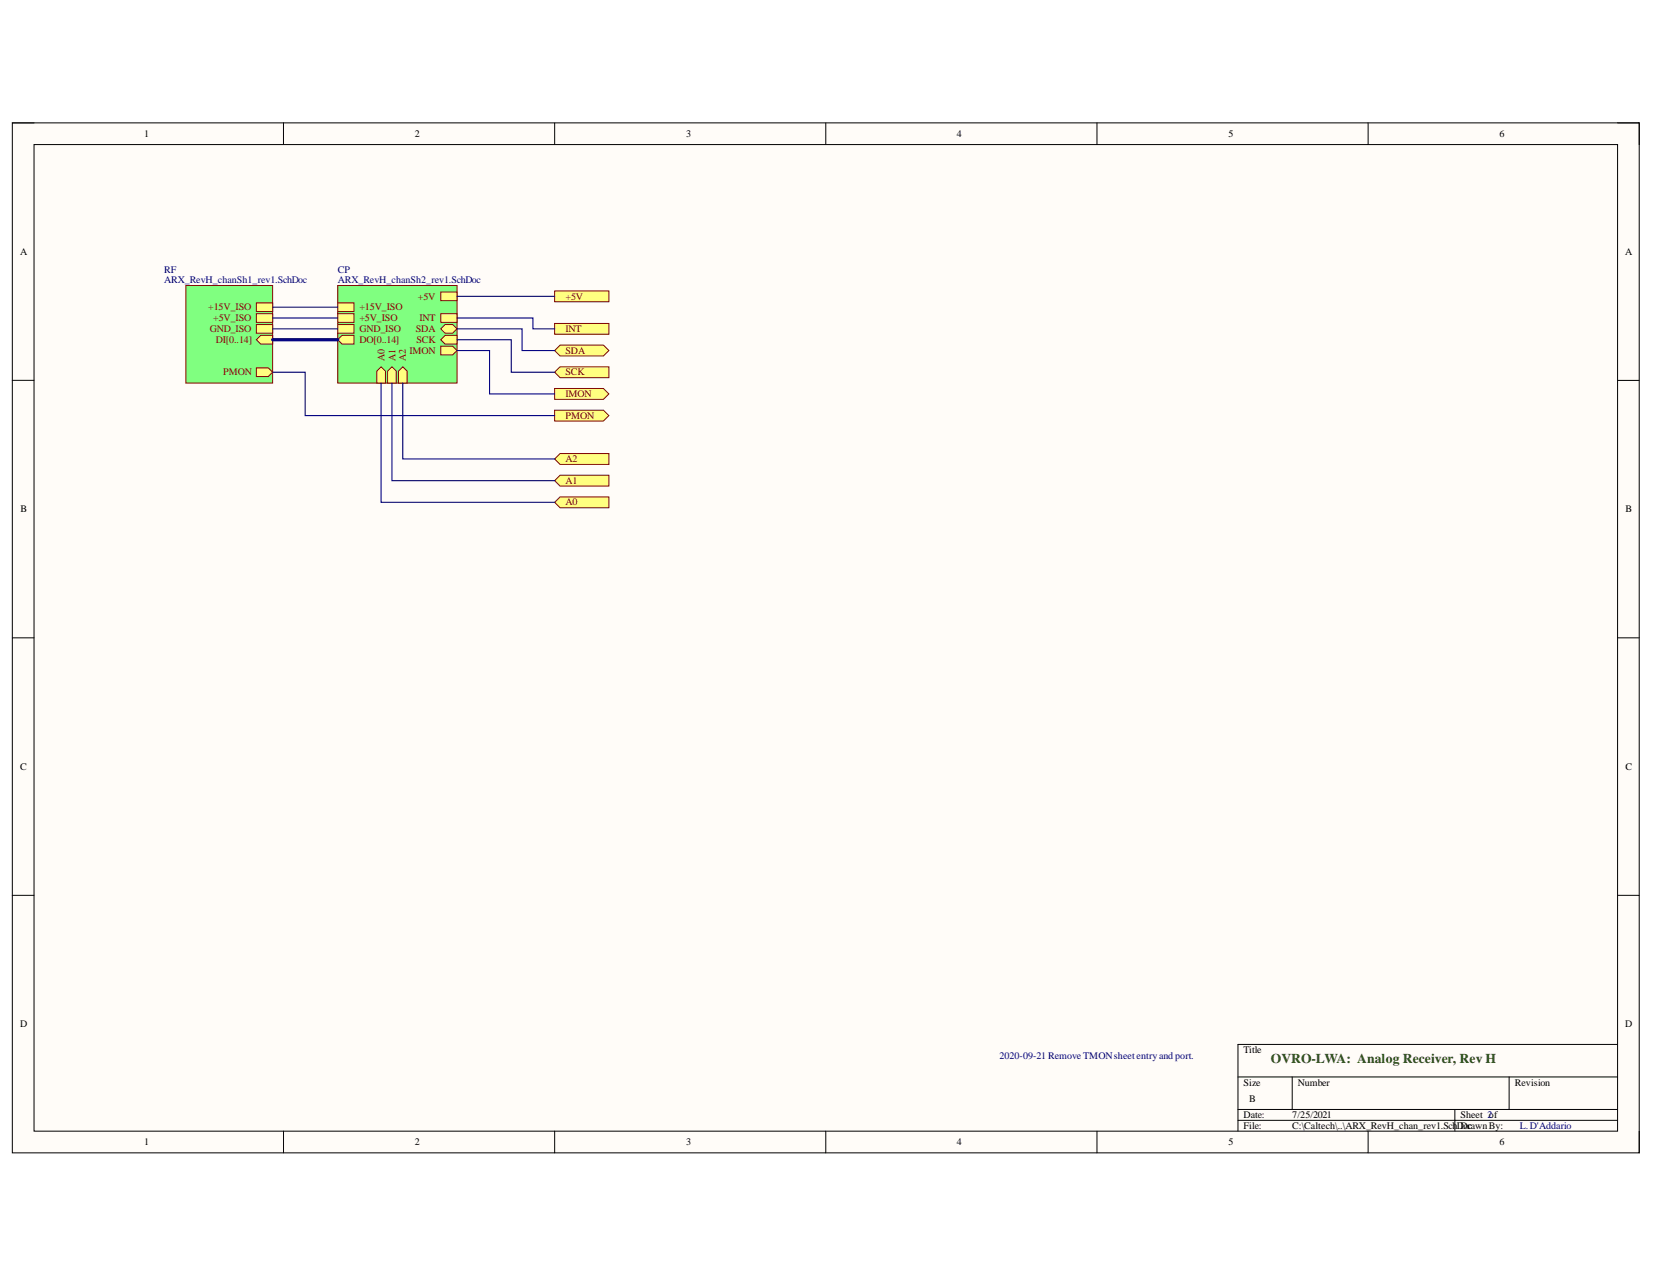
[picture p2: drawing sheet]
<svg xmlns="http://www.w3.org/2000/svg" width="279mm" height="216mm" viewBox="0 0 279 216" stroke-linecap="round" stroke-linejoin="round" font-family="sans-serif">
<path d="M2.1 20.7h274.6v173.9h-274.6z" fill-rule="evenodd" fill="#fffcf8"/>
<path d="M2.1 20.7h274.6v173.9h-274.6z" fill="none" stroke="#000" stroke-width=".17"/>
<path d="M5.7 24.4h267.4v166.5h-267.4z" fill-rule="evenodd" fill="#fffcf8"/>
<g fill="none" stroke="#000" stroke-width=".17">
<path d="M2.1 20.7h3.6M5.7 24.4h267.4v166.5h-267.4zM47.9 20.7v3.7M93.6 20.7v3.7M139.4 20.7v3.7M185.2 20.7v3.7M231 20.7v3.7M273.1 20.7h3.6v3.7M2.1 64.2h3.6M273.1 64.2h3.6M2.1 107.7h3.6M273.1 107.7h3.6"/>
<path d="M2.1 151.1h3.6M273.1 151.1h3.6M273.1 176.3h-64.1v14.6M47.9 190.9v3.7M93.6 190.9v3.7M139.4 190.9v3.7M185.2 190.9v3.7M209 181.8h64.1M209 187.3h64.1M209 189.1h64.1M218.2 181.8v5.5M231 190.9v3.7"/>
<path d="M245.6 187.3v3.6M254.8 181.8v5.5M276.7 190.9v3.7"/>
</g>
<path d="M31.4 48.2h14.6v16.5h-14.6z" fill-rule="evenodd" fill="#80ff80"/>
<path d="M31.4 48.2h14.6v16.5h-14.6z" fill="none" stroke="#800000" stroke-width=".17"/>
<path d="M43.3 57.3l.7-.7h2v1.5h-2z" fill-rule="evenodd" fill="#ffff80"/>
<path d="M43.3 57.3l.7-.7h2v1.5h-2z" fill="none" stroke="#800000" stroke-width=".17"/>
<path d="M43.3 62.1h2l.7 .7-.7 .8h-2z" fill-rule="evenodd" fill="#ffff80"/>
<path d="M43.3 62.1h2l.7 .7-.7 .8h-2z" fill="none" stroke="#800000" stroke-width=".17"/>
<path d="M43.3 51.1h2.7v1.5h-2.7z" fill-rule="evenodd" fill="#ffff80"/>
<path d="M43.3 51.1h2.7v1.5h-2.7z" fill="none" stroke="#800000" stroke-width=".17"/>
<path d="M43.3 53h2.7v1.4h-2.7z" fill-rule="evenodd" fill="#ffff80"/>
<path d="M43.3 53h2.7v1.4h-2.7z" fill="none" stroke="#800000" stroke-width=".17"/>
<path d="M43.3 54.8h2.7v1.4h-2.7z" fill-rule="evenodd" fill="#ffff80"/>
<path d="M43.3 54.8h2.7v1.4h-2.7z" fill="none" stroke="#800000" stroke-width=".17"/>
<path d="M57 48.2h20.2v16.5h-20.2z" fill-rule="evenodd" fill="#80ff80"/>
<path d="M57 48.2h20.2v16.5h-20.2z" fill="none" stroke="#800000" stroke-width=".17"/>
<path d="M57 51.1h2.8v1.5h-2.8z" fill-rule="evenodd" fill="#ffff80"/>
<path d="M57 51.1h2.8v1.5h-2.8z" fill="none" stroke="#800000" stroke-width=".17"/>
<path d="M57 53h2.8v1.4h-2.8z" fill-rule="evenodd" fill="#ffff80"/>
<path d="M57 53h2.8v1.4h-2.8z" fill="none" stroke="#800000" stroke-width=".17"/>
<path d="M57 54.8h2.8v1.4h-2.8z" fill-rule="evenodd" fill="#ffff80"/>
<path d="M57 54.8h2.8v1.4h-2.8z" fill="none" stroke="#800000" stroke-width=".17"/>
<path d="M74.4 49.3h2.8v1.5h-2.8z" fill-rule="evenodd" fill="#ffff80"/>
<path d="M74.4 49.3h2.8v1.5h-2.8z" fill="none" stroke="#800000" stroke-width=".17"/>
<path d="M57 57.3l.7-.7h2.1v1.5h-2.1z" fill-rule="evenodd" fill="#ffff80"/>
<path d="M57 57.3l.7-.7h2.1v1.5h-2.1z" fill="none" stroke="#800000" stroke-width=".17"/>
<path d="M74.4 58.4h2l.8 .8-.8 .7h-2z" fill-rule="evenodd" fill="#ffff80"/>
<path d="M74.4 58.4h2l.8 .8-.8 .7h-2z" fill="none" stroke="#800000" stroke-width=".17"/>
<path d="M74.4 53h2.8v1.4h-2.8z" fill-rule="evenodd" fill="#ffff80"/>
<path d="M74.4 53h2.8v1.4h-2.8z" fill="none" stroke="#800000" stroke-width=".17"/>
<path d="M74.4 55.5l.7-.7h1.3l.8 .7-.8 .7h-1.3z" fill-rule="evenodd" fill="#ffff80"/>
<path d="M74.4 55.5l.7-.7h1.3l.8 .7-.8 .7h-1.3z" fill="none" stroke="#800000" stroke-width=".17"/>
<path d="M74.4 57.3l.7-.7h2.1v1.5h-2.1z" fill-rule="evenodd" fill="#ffff80"/>
<path d="M74.4 57.3l.7-.7h2.1v1.5h-2.1z" fill="none" stroke="#800000" stroke-width=".17"/>
<path d="M63.6 62.7l.7-.8 .8 .8v2h-1.5z" fill-rule="evenodd" fill="#ffff80"/>
<path d="M63.6 62.7l.7-.8 .8 .8v2h-1.5z" fill="none" stroke="#800000" stroke-width=".17"/>
<path d="M65.4 62.7l.8-.8 .7 .8v2h-1.5z" fill-rule="evenodd" fill="#ffff80"/>
<path d="M65.4 62.7l.8-.8 .7 .8v2h-1.5z" fill="none" stroke="#800000" stroke-width=".17"/>
<path d="M68 61.9l.7 .8v2h-1.4v-2z" fill-rule="evenodd" fill="#ffff80"/>
<path d="M68 61.9l.7 .8v2h-1.4v-2z" fill="none" stroke="#800000" stroke-width=".17"/>
<path d="M93.6 49.1h9.2v1.8h-9.2z" fill-rule="evenodd" fill="#ffff80"/>
<path d="M93.6 49.1h9.2v1.8h-9.2z" fill="none" stroke="#800000" stroke-width=".17"/>
<path d="M93.6 54.6h9.2v1.8h-9.2z" fill-rule="evenodd" fill="#ffff80"/>
<path d="M93.6 54.6h9.2v1.8h-9.2z" fill="none" stroke="#800000" stroke-width=".17"/>
<path d="M94.5 58.3h7.4l.9 .9-.9 .9h-7.4l-.9-.9z" fill-rule="evenodd" fill="#ffff80"/>
<path d="M94.5 58.3h7.4l.9 .9-.9 .9h-7.4l-.9-.9z" fill="none" stroke="#800000" stroke-width=".17"/>
<path d="M93.6 62.8l.9-.9h8.3v1.9h-8.3z" fill-rule="evenodd" fill="#ffff80"/>
<path d="M93.6 62.8l.9-.9h8.3v1.9h-8.3z" fill="none" stroke="#800000" stroke-width=".17"/>
<path d="M93.6 65.6h8.3l.9 .9-.9 .9h-8.3z" fill-rule="evenodd" fill="#ffff80"/>
<path d="M93.6 65.6h8.3l.9 .9-.9 .9h-8.3z" fill="none" stroke="#800000" stroke-width=".17"/>
<path d="M93.6 69.2h8.3l.9 1-.9 .9h-8.3z" fill-rule="evenodd" fill="#ffff80"/>
<path d="M93.6 69.2h8.3l.9 1-.9 .9h-8.3z" fill="none" stroke="#800000" stroke-width=".17"/>
<path d="M93.6 77.5l.9-.9h8.3v1.8h-8.3z" fill-rule="evenodd" fill="#ffff80"/>
<path d="M93.6 77.5l.9-.9h8.3v1.8h-8.3z" fill="none" stroke="#800000" stroke-width=".17"/>
<path d="M94.5 80.2h8.3v1.9h-8.3l-.9-1z" fill-rule="evenodd" fill="#ffff80"/>
<path d="M94.5 80.2h8.3v1.9h-8.3l-.9-1z" fill="none" stroke="#800000" stroke-width=".17"/>
<path d="M93.6 84.8l.9-.9h8.3v1.8h-8.3z" fill-rule="evenodd" fill="#ffff80"/>
<path d="M93.6 84.8l.9-.9h8.3v1.8h-8.3z" fill="none" stroke="#800000" stroke-width=".17"/>
<path d="M46 55.5h11M46 53.7h11M46 51.9h11M77.2 53.7h12.8v1.8h3.6M77.2 59.2h5.4v7.3h11M77.2 57.3h9.1v5.5h7.3M77.2 55.5h10.9v3.7h5.5M77.2 50h16.4M46 62.8h5.5v7.4h42.1M64.3 64.7v20.1h29.3M66.2 64.7v16.4h27.4M68 64.7v12.8h25.6" fill="none" stroke="#000080" stroke-width=".18"/>
<path d="M46 57.3h11" fill="none" stroke="#000080" stroke-width=".55"/>
<text font-size="2.3" fill="#274e13" x="214.5" y="179.4">OVRO-LWA: Analog Receiver, Rev H</text>
<g font-size="1.7">
<text x="24.3" y="23.1">1</text>
<text x="70" y="23.1">2</text>
<text x="115.8" y="23.1">3</text>
<text x="161.5" y="23.1">4</text>
<text x="207.4" y="23.1">5</text>
<text x="253.1" y="23.1">6</text>
<text x="3.4" y="43">A</text>
<text x="274.3" y="43">A</text>
<text x="3.5" y="86.5">B</text>
<text x="274.4" y="86.5">B</text>
<text x="3.4" y="130">C</text>
<text x="274.4" y="130">C</text>
<text x="3.4" y="173.4">D</text>
<text x="274.3" y="173.4">D</text>
<text x="210" y="177.8">Title</text>
<text x="210" y="183.2">Size</text>
<text x="210.9" y="186">B</text>
<text x="219.1" y="183.2">Number</text>
<text x="255.8" y="183.2">Revision</text>
<text x="210" y="188.7">Date:</text>
<text x="210" y="190.6">File:</text>
<text x="218.2" y="188.7">7/25/2021</text>
<text x="218.2" y="190.6">C:\Caltech\..\ARX_RevH_chan_rev1.Sch</text>
<text x="246" y="190.6">DDorcawnBy:</text>
<text x="246.5" y="188.7">Sheet 2of</text>
<text x="24.3" y="193.3">1</text>
<text x="70" y="193.3">2</text>
<text x="115.8" y="193.3">3</text>
<text x="161.5" y="193.3">4</text>
<text x="207.4" y="193.3">5</text>
<text x="253.1" y="193.3">6</text>
</g>
<g font-size="1.7" fill="#000080">
<text x="27.7" y="46">RF</text>
<text x="27.7" y="47.8">ARX_RevH_chanSh1_rev1.SchDoc</text>
<text x="57" y="46">CP</text>
<text x="57" y="47.8">ARX_RevH_chanSh2_rev1.SchDoc</text>
<text x="168.7" y="178.7">2020-09-21 Remove TMONsheetentryand port.</text>
<text x="256.6" y="190.6">L.D'Addario</text>
</g>
<g font-size="1.7" fill="#800000">
<text x="35.1" y="52.4">+15V_ISO</text>
<text x="60.7" y="52.4">+15V_ISO</text>
<text x="70.5" y="50.6">+5V</text>
<text x="95.5" y="50.6">+5V</text>
<text x="35.4" y="56.1">GND_ISO</text>
<text x="36" y="54.2">+5V_ISO</text>
<text x="36.4" y="57.8">DI[0..14]</text>
<text x="60.7" y="54.2">+5V_ISO</text>
<text x="60.7" y="56.1">GND_ISO</text>
<text x="60.7" y="57.8">DO[0..14]</text>
<text x="69.1" y="59.7">IMON</text>
<text x="70.2" y="56.1">SDA</text>
<text x="70.3" y="57.8">SCK</text>
<text x="70.8" y="54.2">INT</text>
<text x="95.5" y="56.1">INT</text>
<text x="95.5" y="59.7">SDA</text>
<text x="37.7" y="63.3">PMON</text>
<text x="64.9" y="61" transform="rotate(-90 64.9 61)">A0</text>
<text x="66.7" y="61" transform="rotate(-90 66.7 61)">A1</text>
<text x="68.5" y="61" transform="rotate(-90 68.5 61)">A2</text>
<text x="95.5" y="63.3">SCK</text>
<text x="95.5" y="67.1">IMON</text>
<text x="95.5" y="70.7">PMON</text>
<text x="95.5" y="78">A2</text>
<text x="95.5" y="81.7">A1</text>
<text x="95.5" y="85.3">A0</text>
</g>
</svg>
